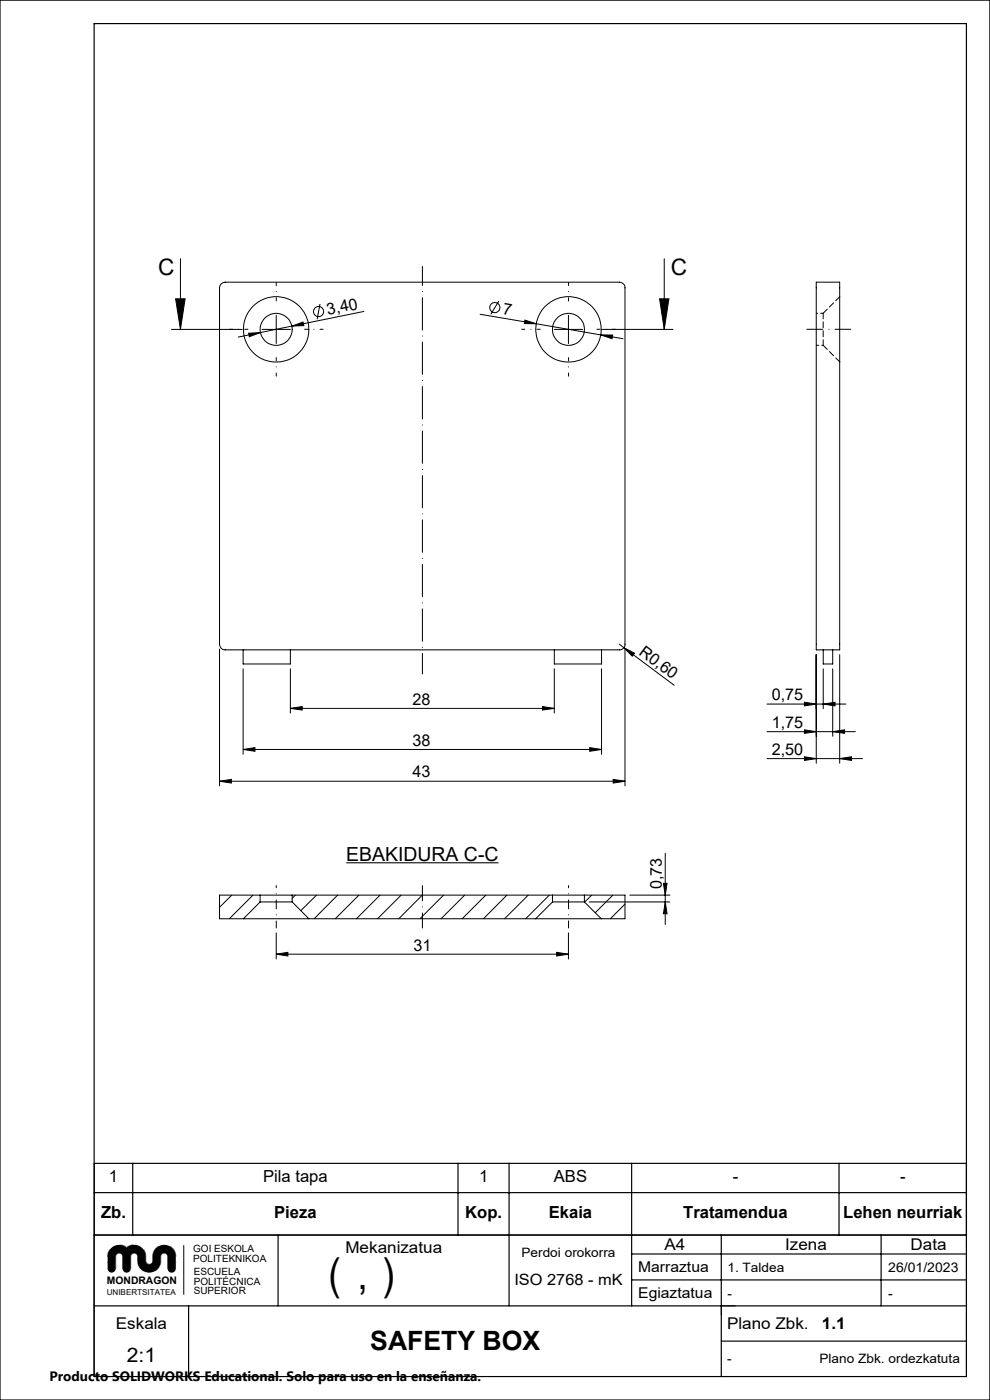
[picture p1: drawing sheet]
<svg xmlns="http://www.w3.org/2000/svg" width="210mm" height="297mm" viewBox="0 0 210 297" stroke-linecap="round" stroke-linejoin="round" font-family="sans-serif">
<g fill="none" stroke="#000" stroke-width=".21">
<path d="M38.3 54.9v15M140.9 54.9v15M173.1 59.9h5v78h-5zM36.4 69.9h15M37.3 63.4h2l-1 6.5zM46.9 60.2l.9-.3h83.6a1.2 1.2 0 0 1 1.2 1.2v75.6a1.2 1.2 0 0 1-1.2 1.2h-83.6a1.2 1.2 0 0 1-1.2-1.2v-75.6zM52.7 70.7l2.5-.1-2.3 .8zM55.6 69.9h6M58.6 66.9v6M61.9 69.2l2.4-.9 .2 .8zM67.9 64.5l-.6 3.2M77.2 66.1l-26.6 5.4"/>
<path d="M101.8 66.7l11.9 2M105.8 63.8l-1.7 2.9M111.3 67.9l2.4 .8-2.5-.1zM113.7 68.7l13.7 2.3M117.6 69.9h6M120.6 66.9v6M127.4 71l4.8 .9M127.4 71l2.6 .1-.2 .8zM127.8 69.9h15M139.9 63.4h2l-1 6.5zM46.6 137.7v29M51.6 137.9v3h10v-3"/>
<path d="M117.6 137.9v3h10v-3M131.4 136.7l.9 .7M132.3 137.4l2.3 1.2-.5 .6zM132.3 137.4l10.7 8M132.6 137.7v29M173.1 138.9v23M174.6 137.9v3h2v-3M178.1 138.9v23M51.6 159l2.5-.4v.8zM51.6 141.9v18.1M51.6 159h76M61.6 150.3l2.5-.4v.7z"/>
<path d="M61.6 141.9v9.4M61.6 150.3h56M115.1 149.9l2.5 .4-2.5 .3zM117.6 141.9v9.4M125.1 158.6l2.5 .4-2.5 .4zM127.6 141.9v18.1M162.7 149.4h16.7M162.7 155.2h18.7M170.6 149l2.5 .4-2.5 .4zM170.6 154.8l2.5 .4-2.5 .4zM174.6 149.4l2.5-.4v.8zM174.6 141.9v8.5"/>
<path d="M176.6 155.2l2.5-.4v.8zM176.6 141.9v14.3M46.6 165.7l2.5-.4v.8zM46.6 165.7h86M130.1 165.3l2.5 .4-2.5 .4zM162.7 160.9h20.3M170.6 160.5l2.5 .4-2.5 .4zM178.1 160.9l2.5-.4v.8zM49.2 189.9l-2.6 2.6M51.6 194.9h13.9M53.7 189.9l-5.1 5M55.2 191.3h6.8"/>
<path d="M55.2 189.9h6.8M55.2 189.9h-8.6v5h5M55.2 189.9v1.4M55.2 191.3l-3.6 3.6M58.6 197.9v5.5M62 189.9h55.2M62 189.9v1.4M62 191.3l3.5 3.6M62.7 189.9l-.7 .7M65.5 194.9h48.1M67.1 189.9l-3.3 3.3M71.6 189.9l-5 5"/>
<path d="M76.1 189.9l-5 5M80.6 189.9l-5 5M85.1 189.9l-5 5M89.6 189.9l-5 5M94.1 189.9l-5 5M98.6 189.9l-5 5M103 189.9l-5 5M107.5 189.9l-4.9 5M112 189.9l-5 5M113.6 194.9h13.9M116.5 189.9l-5 5M117.2 191.3h6.8"/>
<path d="M117.2 189.9h6.8M117.2 189.9v1.4M117.2 191.3l-3.6 3.6M120.6 197.9v5.5M124 189.9h8.6v5h-5.1M124 189.9v1.4M124 191.3l3.5 3.6M125 191.3h17.1M125.5 189.9l-1.5 1.5M130 189.9l-3.7 3.7M132.6 191.8l-3.1 3.1M133.6 189.9h8.5"/>
<path d="M140.7 187.4h.8l-.4 2.5zM141.1 191.3l.4 2.5h-.8zM141.1 181v15.1M58.6 202.4l2.5-.4v.8zM58.6 202.4h62M118.1 202l2.5 .4-2.5 .4zM39 264.2v10.4M156 277h-3v1.9M205 262v30"/>
<circle cx="58.6" cy="69.9" r="6.9"/>
<circle cx="58.6" cy="69.9" r="3.4"/>
<circle cx="67.6" cy="66.1" r="1.08"/>
<circle cx="105" cy="65.2" r="1.06"/>
<circle cx="120.6" cy="69.9" r="3.4"/>
<circle cx="120.6" cy="69.9" r="6.9"/>
</g>
<path d="M174.6 66.5v6.8" fill="none" stroke="#000" stroke-width=".21" stroke-dasharray="1.3 .6" stroke-dashoffset=".1"/>
<path d="M174.6 73.3l3.6 3.5M178.2 62.9l-3.6 3.6" fill="none" stroke="#000" stroke-width=".21" stroke-dasharray="1.3 .6"/>
<path d="M173.2 73.3h1.4M174.6 66.5h-1.4" fill="none" stroke="#000" stroke-width=".21" stroke-dasharray="1.3 .6" stroke-dashoffset=".7"/>
<path d="M24.6 266.6a.74 .74 0 0 1 .7-.8 .74 .74 0 0 1 .7 .8M27.7 266.6a.74 .74 0 0 1 .8-.8 .74 .74 0 0 1 .7 .8M30.9 267.5a.74 .74 0 0 0 .8 .7 .74 .74 0 0 0 .7-.7M34.1 266.6a.74 .74 0 0 1 .7-.8 .74 .74 0 0 1 .8 .8" fill="none" stroke="#808080" stroke-width=".21" stroke-dasharray="6.9 1.3 0 1.3" stroke-linecap="butt"/>
<path d="M24.6 269.1a.86 .86 0 0 1-.9 .9 .86 .86 0 0 1-.9-.9M26 269.1a.86 .86 0 0 0 .9 .9 .86 .86 0 0 0 .8-.9M35.6 269.1a.86 .86 0 0 0 .8 .9 .86 .86 0 0 0 .9-.9" fill="none" stroke="#808080" stroke-width=".21" stroke-dasharray="6.9 1.3 0 1.3" stroke-dashoffset="6.8" stroke-linecap="butt"/>
<path d="M29.2 267.5a2.45 2.45 0 0 0 2.5 2.5 2.45 2.45 0 0 0 2.4-2.5M32.4 266.5a2.45 2.45 0 0 1 2.5-2.4 2.45 2.45 0 0 1 2.4 2.4" fill="none" stroke="#808080" stroke-width=".21" stroke-dasharray="6.9 1.3 0 1.3" stroke-dashoffset="4.3" stroke-linecap="butt"/>
<path d="M22.8 266.5a2.46 2.46 0 0 1 1.5-2.2 2.46 2.46 0 0 1 2.6 .4M30.9 266.5a2.45 2.45 0 0 0-1.4-2.2 2.45 2.45 0 0 0-2.6 .4" fill="none" stroke="#808080" stroke-width=".21" stroke-dasharray="6.9 1.3 0 1.3" stroke-dashoffset="5.3" stroke-linecap="butt"/>
<g fill="none" stroke="#000" stroke-width=".25">
<path d="M0 0h210v297h-210zM20 5h185v287h-185zM20 246.8h185M20 253h185M28.2 246.8v15.2M97.2 246.8v15.2M108 246.8v30.2M134 246.8v30.2M178 246.8v15.2M20 277h185M40 277v15M59 262v15"/>
<path d="M134 266h71M134 271.5h71M153 262v30M186.9 262v15M205 262h-185M153 284.5h52"/>
</g>
<path d="M22.8 266.5v2.6M37.3 266.5v2.6" fill="none" stroke="#808080" stroke-width=".21" stroke-dasharray="6.9 1.3 0 1.3" stroke-dashoffset="6.8"/>
<path d="M24.6 266.6v2.5M26 266.6v2.5M27.7 266.6v2.5M29.2 266.6v.9M30.9 266.5v1M32.4 266.5v1M34.1 266.6v.9M35.6 266.6v2.5" fill="none" stroke="#808080" stroke-width=".21" stroke-dasharray="6.9 1.3 0 1.3"/>
<path d="M23.4 264.9l.5-.4a2.65 2.65 0 0 1 3.1 .1 2.44 2.44 0 0 1 2.5-.3 2.44 2.44 0 0 1 1.4 2.2l.1 1.4 .4 .3h.4l.5-.4 .1-1.4a2.45 2.45 0 0 1 2.5-2.3 2.45 2.45 0 0 1 2.4 2.4v2.8l-.3 .5-.4 .2-.6-.1-.4-.5v-3l-.3-.4-.6-.2-.4 .3-.2 .4v1a2.45 2.45 0 0 1-2.5 2.5 2.45 2.45 0 0 1-2.4-2.5l-.1-1.3-.6-.4-.5 .2-.3 .4v3.1l-.5 .4h-.7l-.3-.2-.2-.5v-2.9l-.5-.4h-.5l-.3 .3-.2 .4v2.8l-.4 .5-.5 .1-.5-.2-.3-.5v-2.7a2.4 2.4 0 0 1 .6-1.7z" fill-rule="evenodd" fill="#000"/>
<path d="M73.5 183h32.2" fill="none" stroke="#000" stroke-width=".23"/>
<path d="M171.2 69.9h9.3" fill="none" stroke="#000" stroke-width=".21" stroke-dasharray="6.9 1.3 0 1.3" stroke-dashoffset="3.5"/>
<path d="M58.6 187.9v3.4M120.6 187.9v3.4" fill="none" stroke="#000" stroke-width=".21" stroke-dasharray="6.9 1.3 0 1.3" stroke-dashoffset="6.4"/>
<path d="M58.6 196.9v-5.6M120.6 196.9v-5.6" fill="none" stroke="#000" stroke-width=".21" stroke-dasharray="6.9 1.3 0 1.3" stroke-dashoffset="5.4"/>
<path d="M89.6 187.9v9" fill="none" stroke="#000" stroke-width=".21" stroke-dasharray="6.9 1.3 0 1.3" stroke-dashoffset="3.6"/>
<path d="M89.6 143v-86.5" fill="none" stroke="#000" stroke-width=".21" stroke-dasharray="6.9 1.3 0 1.3" stroke-dashoffset="2.5"/>
<path d="M52.6 69.9h-3.9M58.6 63.9v-4M58.6 75.9v3.9M64.6 69.9h3.9M114.6 69.9h-3.9M120.6 63.9v-4M120.6 75.9v3.9M126.6 69.9h3.9" fill="none" stroke="#000" stroke-width=".21" stroke-dasharray="6.9 1.3 0 1.3" stroke-dashoffset="6.2"/>
<g fill="#000">
<path d="M132.3 137.4l2.3 1.2-.5 .6z"/>
<path d="M52.7 70.7l.2 .7 2.3-.8zM61.9 69.2l2.6-.1-.2-.8z"/>
<path d="M127.4 71l2.4 .9 .2-.8zM111.3 67.9l-.1 .7 2.5 .1z"/>
<path d="M139.9 63.4h2l-1 6.5zM37.3 63.4h2l-1 6.5z"/>
<path d="M61.6 150.3l2.5-.4v.7zM115.1 149.9l2.5 .4-2.5 .3zM51.6 159l2.5-.4v.8zM125.1 158.6l2.5 .4-2.5 .4zM170.6 149l2.5 .4-2.5 .4zM174.6 149.4l2.5-.4v.8zM170.6 154.8l2.5 .4-2.5 .4zM176.6 155.2l2.5-.4v.8zM170.6 160.5l2.5 .4-2.5 .4zM178.1 160.9l2.5-.4v.8zM58.6 202.4l2.5-.4v.8zM118.1 202l2.5 .4-2.5 .4z"/>
<path d="M46.6 165.7l2.5-.4v.8zM130.1 165.3l2.5 .4-2.5 .4z"/>
<path d="M140.7 187.4h.8l-.4 2.5zM141.1 191.3l.4 2.5h-.8z"/>
</g>
<text font-size="9.2" x="69.7" y="273.6">( , )</text>
<text font-size="5.6" x="78.5" y="286.4">SAFETY BOX</text>
<g font-size="4.8">
<text x="33.5" y="58.3">C</text>
<text x="142.3" y="58.3">C</text>
</g>
<text font-size="4.2" x="26.9" y="289">2:1</text>
<text font-size="4.1" x="73.5" y="182.6">EBAKIDURA C-C</text>
<g font-size="3.5">
<text x="23.1" y="250.9">1</text>
<text x="55.8" y="250.9">Pila tapa</text>
<text x="101.6" y="250.9">1</text>
<text x="117.5" y="250.9">ABS</text>
<text x="155.4" y="250.9">-</text>
<text x="190.9" y="250.9">-</text>
<text x="21.4" y="258.5">Zb.</text>
<text x="58.2" y="258.5">Pieza</text>
<text x="98.7" y="258.5">Kop.</text>
<text x="116.4" y="258.5">Ekaia</text>
<text x="144.9" y="258.5">Tratamendua</text>
<text x="178.9" y="258.5">Lehen neurriak</text>
</g>
<g font-size="3.4">
<text x="69.6" y="66.8" transform="rotate(-12 69.6 66.8)">3,40</text>
<text x="106.5" y="66.7" transform="rotate(10 106.5 66.7)">7</text>
<text x="135.4" y="138.7" transform="rotate(37 135.4 138.7)">R0,60</text>
<text x="87.5" y="149.5">28</text>
<text x="163.7" y="148.6">0,75</text>
<text x="163.7" y="154.4">1,75</text>
<text x="87.5" y="158.2">38</text>
<text x="163.7" y="160.1">2,50</text>
<text x="87.5" y="164.9">43</text>
<text x="140.4" y="188.6" transform="rotate(-90 140.4 188.6)">0,73</text>
<text x="87.7" y="201.6">31</text>
<text x="73.3" y="265.9">Mekanizatua</text>
<text x="140.9" y="265.2">A4</text>
<text x="166.6" y="265.2">Izena</text>
<text x="193.2" y="265.3">Data</text>
<text x="24.6" y="281.9">Eskala</text>
<text x="154.2" y="281.9">Plano Zbk.</text>
<text x="174.4" y="281.9">1.1</text>
</g>
<text font-size="3.3" x="109.1" y="272.6">ISO 2768 - mK</text>
<g font-size="3.2">
<text x="135.4" y="269.8">Marraztua</text>
<text x="135.4" y="275.4">Egiaztatua</text>
</g>
<text font-size="2.9" x="10.5" y="292.9">Producto SOLIDWORKS Educational. Solo para uso en la enseñanza.</text>
<g font-size="2.8">
<text x="188.4" y="269.9">26/01/2023</text>
<text x="188.4" y="275.4">-</text>
</g>
<g font-size="2.7">
<text x="110.6" y="266.6">Perdoi orokorra</text>
<text x="154.3" y="269.9">1. Taldea</text>
<text x="154.3" y="275.5">-</text>
<text x="154.2" y="289.2">-</text>
<text x="173.8" y="289.2">Plano Zbk. ordezkatuta</text>
</g>
<text font-size="2.2" x="22.7" y="272.4">MONDRAGON</text>
<g font-size="2.1">
<text x="41" y="265.6">GOI ESKOLA</text>
<text x="41" y="267.6">POLITEKNIKOA</text>
<text x="41.1" y="270.6">ESCUELA</text>
<text x="41.1" y="272.6">POLITÉCNICA</text>
<text x="41.1" y="274.6">SUPERIOR</text>
</g>
<text font-size="1.7" x="22.6" y="274.7">UNIBERTSITATEA</text>
</svg>
